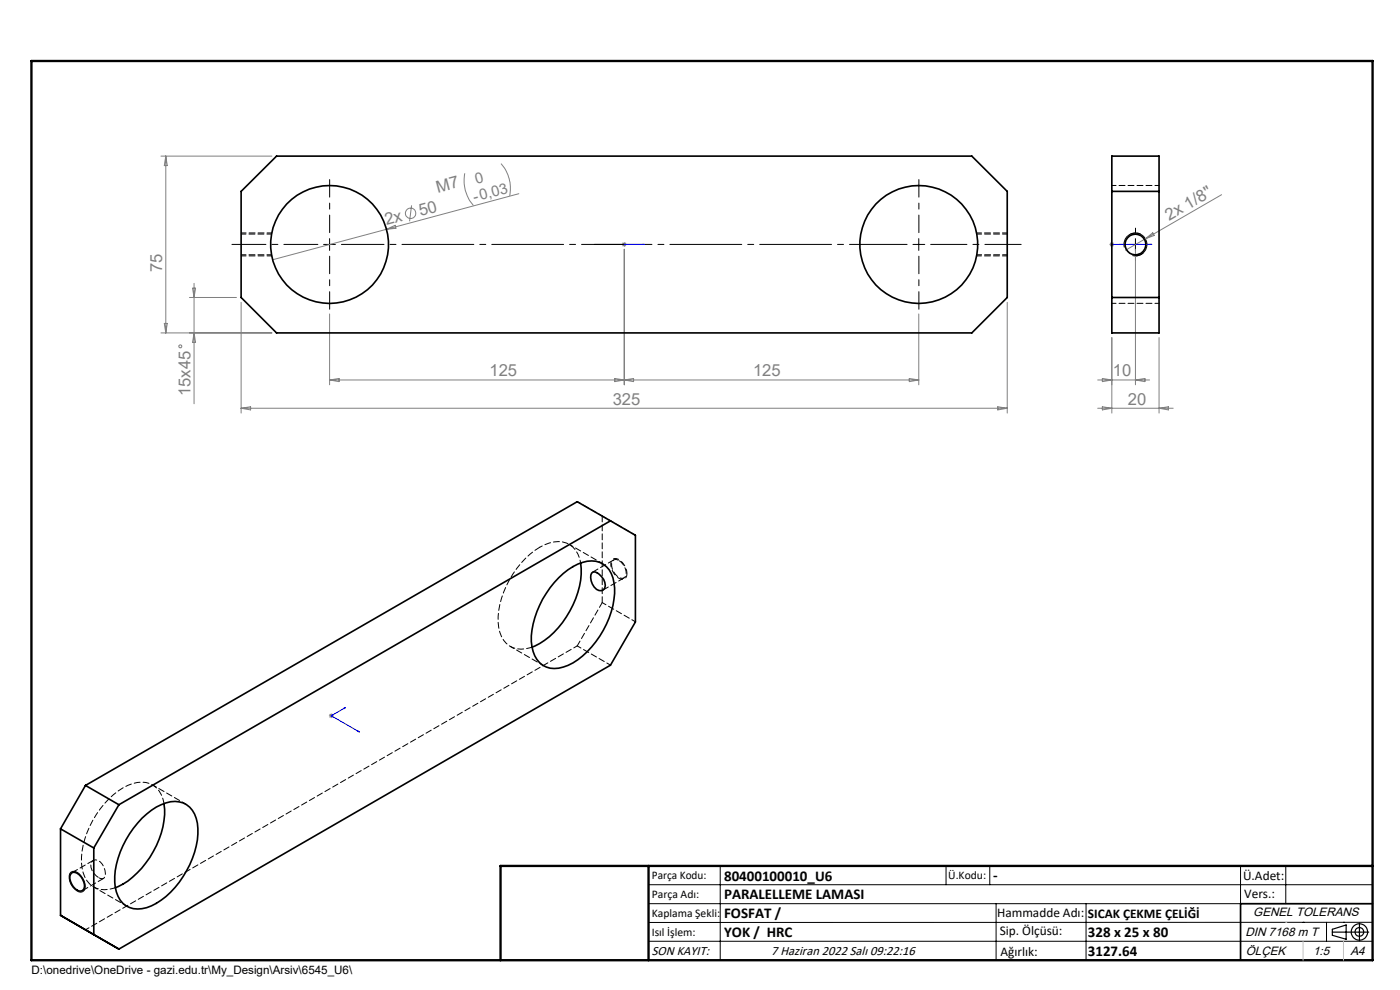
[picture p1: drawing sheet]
<svg xmlns="http://www.w3.org/2000/svg" width="297mm" height="210mm" viewBox="0 0 297 210" stroke-linecap="round" stroke-linejoin="round" font-family="sans-serif">
<g fill="none" stroke="#808080" stroke-width=".21">
<path d="M34.1 33.1h23.6M35.2 33.1v37.5M35.2 33.1l.3 2h-.6zM98.6 36.8a7.9 7.9 0 0 0 1.8 6.8M106.3 34.7a7.9 7.9 0 0 1 1.8 6.8M82 48.6l-24.1 6.5M82 48.6l1.8-.8 .2 .6zM87.3 43.6l-.4 3.3M110.1 41.1l-28.1 7.5M131.9 51.8h1M132 51.5l.8 .7M132.4 51.4v1"/>
<path d="M132.4 52.9v28.7M132.8 51.5l-.8 .7M235.4 51.8h1M235.5 51.5l.7 .7M235.9 51.4v1M236.2 51.5l-.7 .7M240.9 52.9v28.7M243 50.7l-4.2 2.4M243 50.7l1.5-1.3 .4 .5zM259.2 41.3l-16.2 9.4M34.1 70.6h23.6M34.9 68.6h.6l-.3 2z"/>
<path d="M40.2 63.1h10M40.9 61.1h.6l-.3 2zM41.2 60.1v25.5M41.2 70.6l.3 2h-.6zM51.2 64.1v23.5M69.9 66.6v15M194.9 66.6v15M213.7 64.1v23.5M235.9 71.6v16M245.9 71.6v16M51.2 86.6h162.5M51.2 86.6l2-.3v.7z"/>
<path d="M69.9 80.6h125M69.9 80.6l2-.3v.7zM130.4 80.3l2 .3-2 .4zM132.4 80.6l2-.3v.7zM192.9 80.3l2 .3-2 .4zM211.7 86.3l2 .3-2 .4zM232.9 80.6h11M232.9 86.6h16M233.9 80.3l2 .3-2 .4zM233.9 86.3l2 .3-2 .4zM240.9 80.6l2-.3v.7zM245.9 86.6l2-.3v.7z"/>
<path d="M69.8 151.8h1M69.9 151.5l.7 .7M70.3 151.3v1M70.6 151.5l-.7 .7"/>
<circle cx="87.1" cy="45.3" r="1.1"/>
<circle cx="38.2" cy="73.5" r=".32"/>
</g>
<g fill="none" stroke="#000" stroke-width=".21">
<path d="M68.7 51.8h2.5M69.9 50.6v2.5M193.7 51.8h2.5M194.9 50.6v2.5M238.5 52.5a2.44 2.44 0 0 1 2.2-3.1 2.44 2.44 0 0 1 2.6 2.7 2.44 2.44 0 0 1-3.1 2.1M239.6 51.8h2.5M240.9 50.6v2.5M15 185a1.92 1.92 0 0 1 2.5 1.3 2.07 2.07 0 0 1 0 2.9 2.35 2.35 0 0 1-2.5-1.7 2.4 2.4 0 0 1 0-2.5zM137.6 187.7h153.6M137.6 191.7h153.6M137.6 199.7h153.6M152.8 183.7v20"/>
<path d="M200.7 183.7v4M210 183.7v4M211.3 191.7v12M230.4 191.7v12M263.2 183.7v20M272.8 183.7v8M276.4 195.6h.1M281.4 195.6v4.1M285 195.6h.1M291.2 195.6l-153.6 .1"/>
</g>
<path d="M241.1 49.4l-.9 .1M242.5 53.6l-.6 .4" fill="none" stroke="#000" stroke-width=".21" stroke-dasharray="1.3 .6" stroke-dashoffset=".4" stroke-linecap="butt"/>
<path d="M133 121.7a3.2 3.2 0 0 0-2.7-3.2 1.79 1.79 0 0 0-.3 2.7 2.33 2.33 0 0 0 2.5 1.6l.4-.6 .1-.5" fill="none" stroke="#000" stroke-width=".21" stroke-dasharray="1.3 .6" stroke-dashoffset=".2" stroke-linecap="butt"/>
<g fill="none" stroke="#000" stroke-width=".25">
<path d="M282.6 197.7h7.8M282.6 197.1l3-.9v3l-3-.8zM288.4 195.8v3.8M106.2 203.7h185"/>
<circle cx="288.4" cy="197.7" r="1.74"/>
<circle cx="288.4" cy="197.7" r=".93"/>
</g>
<path d="M132.3 51.8h.2zM132.4 51.8h.1M132.4 51.8h4.3M136.7 51.8h-.5h.5M235.8 51.8h.2zM235.9 51.8h.1M235.9 51.8h8.4M244.3 51.8h-.4h.4M72.9 150.2l.4-.1-.2 .2zM73.3 150.1l-3 1.7 6 3.5M75.9 155.1h.2l.2 .2z" fill="none" stroke="#00f" stroke-width=".21"/>
<path d="M240.1 49.6h-.2M240.9 54.3l.5-.1M241.4 54.2l.5-.2M241.4 49.5l-.2-.1M241.9 49.6l-.5-.1M243.3 51.7v.3" fill="none" stroke="#000" stroke-width=".21" stroke-dasharray="1.3 .6"/>
<path d="M51.2 54.3h6.5M57.7 49.4h-6.5M207.2 54.3h6.5M213.7 49.4h-6.5" fill="none" stroke="#000" stroke-width=".21" stroke-dasharray="1.3 .6" stroke-dashoffset=".2"/>
<path d="M238.4 51.8h-1M240.9 49.3v-.9M240.9 54.3v1M243.4 51.8h.9" fill="none" stroke="#000" stroke-width=".21" stroke-dasharray="15.2 1.3 1.3 1.3"/>
<path d="M69.9 49.3v-11.2M69.9 54.3v11.3M194.9 49.3v-11.2M194.9 54.3v11.3" fill="none" stroke="#000" stroke-width=".21" stroke-dasharray="15.2 1.3 1.3 1.3" stroke-dashoffset="11.5"/>
<path d="M67.4 51.8h-18.2" fill="none" stroke="#000" stroke-width=".21" stroke-dasharray="15.2 1.3 1.3 1.3" stroke-dashoffset="8"/>
<path d="M72.4 51.8h60" fill="none" stroke="#000" stroke-width=".21" stroke-dasharray="15.2 1.3 1.3 1.3" stroke-dashoffset="6.2"/>
<path d="M192.4 51.8h-66.3" fill="none" stroke="#000" stroke-width=".21" stroke-dasharray="15.2 1.3 1.3 1.3" stroke-dashoffset="3"/>
<path d="M197.4 51.8h19.2" fill="none" stroke="#000" stroke-width=".21" stroke-dasharray="15.2 1.3 1.3 1.3" stroke-dashoffset="7.5"/>
<path d="M291.2 191.7h-28v12" fill="none" stroke="#000" stroke-width=".35"/>
<path d="M6.7 12.9h284.5v190.8h-284.5zM137.6 183.7v20M291.2 183.7h-185v20" fill="none" stroke="#000" stroke-width=".5"/>
<path d="M276.4 199.7v4M285 199.7v4" fill="none" stroke="#c0c0c0" stroke-width=".21"/>
<path d="M272.8 195.6h.1" fill="none" stroke="#c0c0c0" stroke-width=".25"/>
<g fill="#00f">
<path d="M136.2 51.8h.5zM132.3 51.8h.2z"/>
<path d="M72.9 150.2l.2 .1 .2-.2zM75.9 155.1l.4 .2-.2-.2z"/>
<path d="M235.8 51.8h.2zM243.9 51.8h.4z"/>
</g>
<g fill="none" stroke="#000" stroke-width=".35">
<path d="M235.9 33.1h10v37.5h-10zM51.2 40.6l7.5-7.5h147.5l7.5 7.5v22.5l-7.5 7.5h-147.5l-7.5-7.5zM235.9 40.6h10M235.9 63.1h10M123.2 119.4a18.2 18.2 0 0 1-5.7 14.8 14.2 14.2 0 0 1-4.6 3.1M129.5 110.5l5.3 3.1v18.3l-5.3 9.2-104.3 60.2-12.4-7.1v-18.4M129.5 110.5l-104.3 60.2M129.5 110.5l-7.1-4.1-104.3 60.2M118.5 122.5a9.6 9.6 0 0 1 7.9-3.4 4.9 4.9 0 0 1 3.8 4.5 17.8 17.8 0 0 1-4.7 13.6 11.3 11.3 0 0 1-7.9 4.6 4.9 4.9 0 0 1-4.7-4.6 16.9 16.9 0 0 1 3-11.3l.8-1.2zM125.5 121.6a1.07 1.07 0 0 1 1.6 .2 2.87 2.87 0 0 1 1.2 2.9 1.26 1.26 0 0 1-1.2 .6 1.26 1.26 0 0 1-1.1-.8 3 3 0 0 1-.5-2.9zM12.8 175.8l7.1 4.1M18.1 166.6l-5.3 9.2"/>
<path d="M18.1 166.6l7.1 4.1M19.9 179.9v18.4M25.2 170.7l-5.3 9.2M30.1 173.6a10.9 10.9 0 0 1 7-3.6 4.9 4.9 0 0 1 4.8 4.6 18.1 18.1 0 0 1-4.8 13.6 11.5 11.5 0 0 1-7.9 4.6 4.8 4.8 0 0 1-4.8-4.6 18.1 18.1 0 0 1 4.8-13.6zM34.8 170.5a18 18 0 0 1-5.7 14.7 12.3 12.3 0 0 1-4.6 3.1M15.2 185.2a1.92 1.92 0 0 1 2.3 1.3 1.94 1.94 0 0 1 0 2.4 1.85 1.85 0 0 1-2.3-1.4 1.99 1.99 0 0 1 0-2.3z"/>
<circle cx="69.9" cy="51.9" r="12.5"/>
<circle cx="194.9" cy="51.9" r="12.5"/>
<circle cx="240.9" cy="51.9" r="2.2"/>
</g>
<path d="M51.2 54h6.4M57.6 49.6h-6.4M207.2 54h6.5M213.7 49.6h-6.5M241.5 49.8l-.6-.2" fill="none" stroke="#000" stroke-width=".21" stroke-dasharray="1.3 .6" stroke-dashoffset=".3"/>
<path d="M245.9 39.3h-10M240.7 54l.9-.1M235.9 64.3h10M122.5 106.4l5.3 3.1M127.8 109.5l7 4M127.8 119.5l-7.1-4M108.2 137.1l7.1 4.1M122.5 137l7 4.1M134.8 131.9l-7-4.1M39.4 170.6l-7-4.1M18.2 197.2l104.3-60.2M19.9 188.1l7 4.1" fill="none" stroke="#000" stroke-width=".21" stroke-dasharray="1.3 .6" stroke-dashoffset=".4"/>
<path d="M130.2 118.8l-4.5 2.6M131.3 118.9a3.1 3.1 0 0 1 1.4 3.3 1.08 1.08 0 0 1-1.8-.1 2.98 2.98 0 0 1-1-3 .93 .93 0 0 1 1.4-.2M127.9 125.2l4.5-2.6M17.5 188.9l4.5-2.6M19.8 182.5l-4.5 2.6M20.9 186.2a2.89 2.89 0 0 1-1.5-3.3 1.15 1.15 0 0 1 1.9-.1 3 3 0 0 1 .8 3.4l-.3 .2-.9-.2" fill="none" stroke="#000" stroke-width=".21" stroke-dasharray="1.3 .6" stroke-dashoffset="-.1"/>
<path d="M114.5 116.1a19.4 19.4 0 0 0-8.8 15.9 5.8 5.8 0 0 0 3.1 5.4 5.7 5.7 0 0 0 4.1-.1M127.8 127.8l-5.3 9.2M34.8 170.4a4.8 4.8 0 0 0-6.7-4.2 17.3 17.3 0 0 0-9.6 10.4 12.5 12.5 0 0 0-.5 9.4 4.8 4.8 0 0 0 6.5 2.3" fill="none" stroke="#000" stroke-width=".21" stroke-dasharray="1.3 .6" stroke-dashoffset=".1"/>
<path d="M123.2 119.4a4.8 4.8 0 0 0-6.7-4.2l-2 .9" fill="none" stroke="#000" stroke-width=".21" stroke-dasharray="1.3 .6" stroke-dashoffset=".7"/>
<path d="M127.8 127.8v-18.3" fill="none" stroke="#000" stroke-width=".21" stroke-dasharray="1.3 .6"/>
<g font-size="3.5" fill="#808080">
<text x="92.9" y="40.9" transform="rotate(-15 92.9 40.9)">M7</text>
<text x="82" y="47.8" transform="rotate(-15 82 47.8)">2x</text>
<text x="89.2" y="45.9" transform="rotate(-15 89.2 45.9)">50</text>
<text x="248" y="46.8" transform="rotate(-30 248 46.8)">2x 1/8&quot;</text>
<text x="34.4" y="57.7" transform="rotate(-90 34.4 57.7)">75</text>
<text x="103.8" y="79.8">125</text>
<text x="159.7" y="79.8">125</text>
<text x="236.1" y="79.8">10</text>
<text x="40.4" y="84" transform="rotate(-90 40.4 84)">15x45</text>
<text x="130" y="85.8">325</text>
<text x="239.3" y="85.8">20</text>
</g>
<g font-size="3.2" fill="#808080">
<text x="101.1" y="39" transform="rotate(-15 101.1 39)">0</text>
<text x="100.7" y="42.8" transform="rotate(-15 100.7 42.8)">-0,03</text>
</g>
<g font-size="3.2">
<text x="153.6" y="186.8">80400100010_U6</text>
<text x="153.6" y="190.8">PARALELLEME LAMASI</text>
<text x="210.7" y="186.6">-</text>
<text x="153.6" y="194.8">FOSFAT /</text>
<text x="153.6" y="198.8">YOK / HRC</text>
<text x="230.8" y="198.7">328 x 25 x 80</text>
<text x="230.8" y="202.8">3127.64</text>
</g>
<g font-size="2.8">
<text x="263.7" y="186.7">Ü.Adet:</text>
<text x="263.9" y="190.5">Vers.:</text>
<text x="211.5" y="194.5">Hammadde Adı:</text>
<text x="230.8" y="194.7">SICAK ÇEKME ÇELİĞİ</text>
<text x="138.3" y="202.6">SON KAYIT:</text>
<text x="163.6" y="202.6">7 Haziran 2022 Salı 09:22:16</text>
<text x="212.1" y="198.4">Sip. Ölçüsü:</text>
<text x="212.2" y="202.7">Ağırlık:</text>
</g>
<g font-size="2.6">
<text x="265.9" y="194.4">GENEL TOLERANS</text>
<text x="264.2" y="198.5">DIN 7168 m T</text>
<text x="264.3" y="202.6">ÖLÇEK</text>
<text x="278.5" y="202.6">1:5</text>
<text x="286.5" y="202.6">A4</text>
</g>
<g font-size="2.5">
<text x="138.3" y="186.4">Parça Kodu:</text>
<text x="138.3" y="190.5">Parça Adı:</text>
<text x="201.2" y="186.5">Ü.Kodu:</text>
<text x="138.3" y="194.5">Kaplama Şekli:</text>
<text x="138.3" y="198.6">Isıl İşlem:</text>
<text x="6.7" y="206.7">D:\onedrive\OneDrive - gazi.edu.tr\My_Design\Arsiv\6545_U6\</text>
</g>
</svg>
